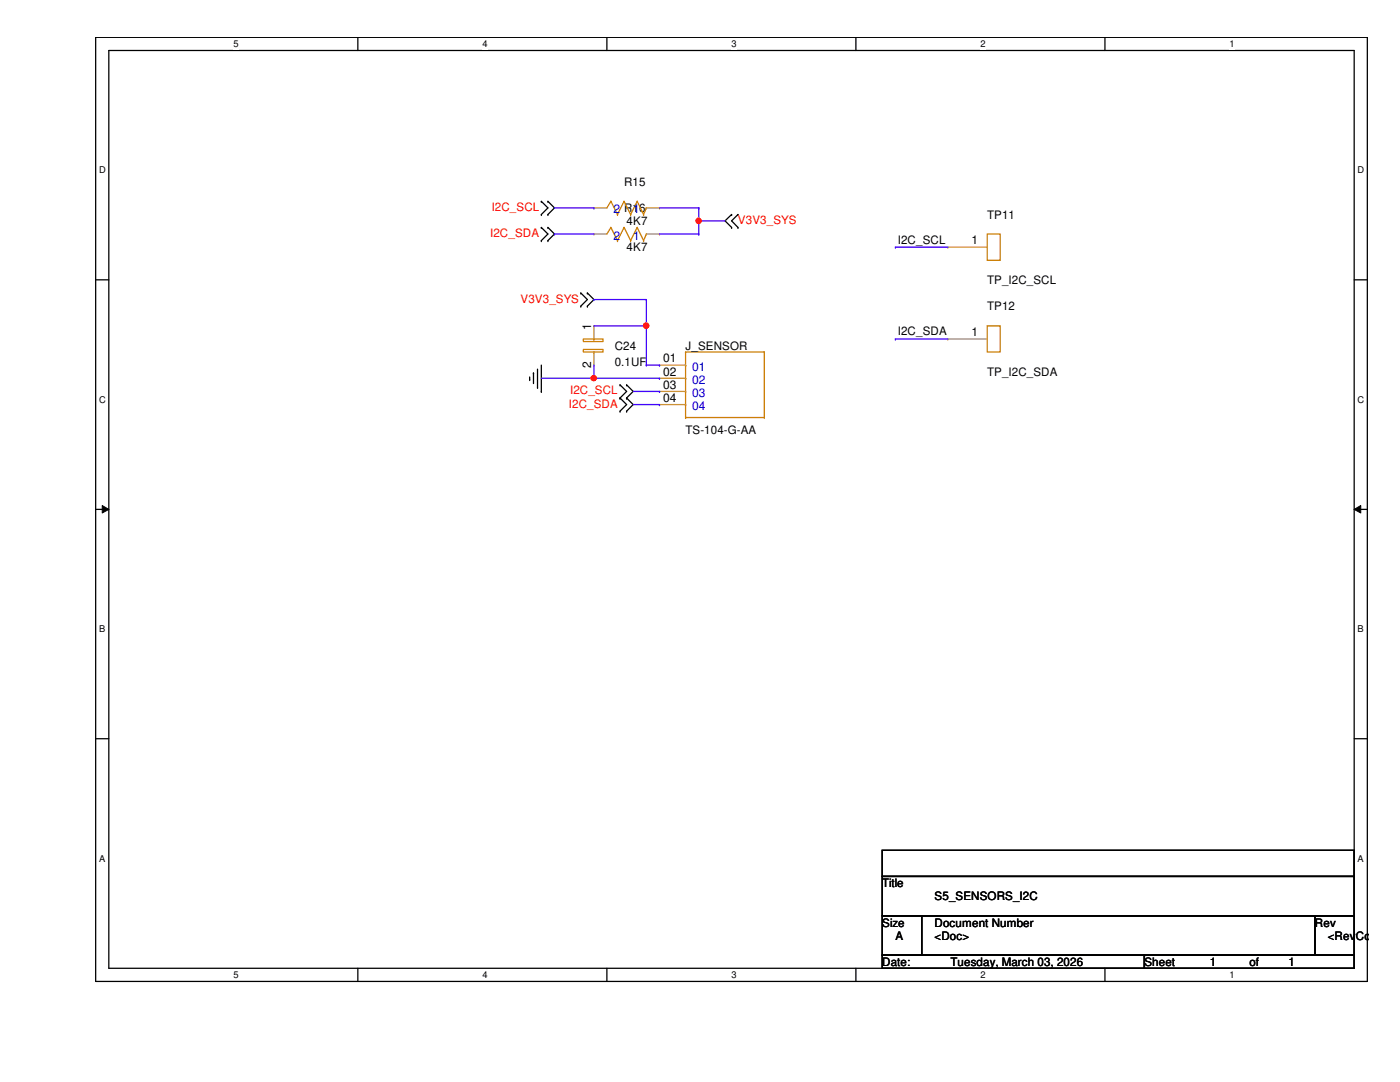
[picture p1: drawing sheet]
<svg xmlns="http://www.w3.org/2000/svg" width="279mm" height="216mm" viewBox="0 0 279 216" stroke-linecap="round" stroke-linejoin="round" font-family="sans-serif">
<path d="M19.1 7.5h253.8v188.3h-253.8zM21.7 10.1h248.6v183.1h-248.6z" fill="none" stroke="#000" stroke-width=".25"/>
<g fill="#fff">
<path d="M46.6 7.7h1v2.1h-1z"/>
<path d="M46.6 193.5h1v2.1h-1z"/>
</g>
<path d="M71.4 7.5v2.6M71.4 193.2v2.6" fill="none" stroke="#000" stroke-width=".25"/>
<g fill="#fff">
<path d="M96.3 7.7h1v2.1h-1z"/>
<path d="M96.3 193.5h1v2.1h-1z"/>
</g>
<path d="M121.1 7.5v2.6M121.1 193.2v2.6" fill="none" stroke="#000" stroke-width=".25"/>
<g fill="#fff">
<path d="M146 7.7h1v2.1h-1z"/>
<path d="M146 193.5h1v2.1h-1z"/>
</g>
<path d="M170.8 7.5v2.6M170.8 193.2v2.6" fill="none" stroke="#000" stroke-width=".25"/>
<g fill="#fff">
<path d="M195.7 7.7h1v2.1h-1z"/>
<path d="M195.7 193.5h1v2.1h-1z"/>
</g>
<path d="M220.5 7.5v2.6M220.5 193.2v2.6" fill="none" stroke="#000" stroke-width=".25"/>
<g fill="#fff">
<path d="M245.4 7.7h1v2.1h-1z"/>
<path d="M245.4 193.5h1v2.1h-1z"/>
<path d="M19.8 32.9h1.3v2.1h-1.3z"/>
<path d="M270.9 32.9h1.3v2.1h-1.3z"/>
<path d="M19.8 78.7h1.3v2.1h-1.3z"/>
<path d="M270.9 78.7h1.3v2.1h-1.3z"/>
</g>
<path d="M19.1 55.8h2.6M270.3 55.8h2.6" fill="none" stroke="#000" stroke-width=".25"/>
<g fill="#fff">
<path d="M19.8 124.5h1.2v2.1h-1.2z"/>
<path d="M270.9 124.5h1.3v2.1h-1.3z"/>
</g>
<path d="M19.1 101.6h2.6M270.3 101.6h2.6" fill="none" stroke="#000" stroke-width=".25"/>
<path d="M20.4 100.9l1.3 .7-1.3 .8zM270.3 101.6l1.3-.7v1.5z" fill="#000"/>
<path d="M20.4 100.9l1.3 .7-1.3 .8zM270.3 101.6l1.3-.7v1.5z" fill="none" stroke="#000" stroke-width=".2"/>
<g fill="#fff">
<path d="M19.8 170.3h1.2v2h-1.2z"/>
<path d="M270.9 170.3h1.3v2h-1.3z"/>
</g>
<g fill="none" stroke="#000" stroke-width=".25">
<path d="M108 40.2h.1M108 42.8h.1M108 45.4h.1M108 48h.1M108 40.2l1.3 1.3-1.3 1.3M108 45.4l1.3 1.3-1.3 1.3M109.3 42.8h.1M109.3 40.2h.1M109.3 48h.1M109.3 45.4h.1M109.3 40.2l1.4 1.3-1.4 1.3M109.3 45.4l1.4 1.3-1.4 1.3"/>
<path d="M115.9 58.5h.1M115.9 58.5l1.3 1.3-1.3 1.3M117.2 58.5h.1M117.2 58.5l1.3 1.3-1.3 1.3M146 42.8h.1M146 45.4h.1M146 42.8l-1.3 1.3 1.3 1.3M147.3 45.4h.1M147.3 42.8h.1M147.3 42.8l-1.3 1.3 1.3 1.3M105.7 75.7h.1M105.7 75.2v.5"/>
<path d="M106.5 74.4h.1M106.5 74.4v2.1M107.3 77.3h.1M107.3 73.7v3.6M108 78.1h.1M108 72.9v5.2M115.9 61.1h.1M117.2 61.1h.1M123.7 79.4h.1M123.7 76.8h.1M123.7 79.4l1.4 1.3-1.4 1.3M123.7 76.8l1.4 1.3-1.4 1.3"/>
<path d="M125.1 79.4h.1M125.1 76.8h.1M125.1 79.4l1.3 1.3-1.3 1.3M125.1 76.8l1.3 1.3-1.3 1.3M123.7 82h.1M125.1 82h.1M19.1 147.4h2.6M270.3 147.4h2.6M176.1 169.7h94.2v5.2h-94.2zM176.1 174.9h94.2v7.9h-94.2zM176.1 182.8h7.8v7.8h-7.8zM176.1 190.6h52.3v2.6h-52.3z"/>
<path d="M183.9 182.8h78.5v7.8h-78.5zM228.4 190.6h41.9v2.6h-41.9zM262.4 182.8h7.9v7.8h-7.9z"/>
</g>
<g fill="none" stroke="#cc8006" stroke-width=".25">
<path d="M121.9 45.4h.1M121.9 40.2h.1M121.9 45.4l1.3 2.6M121.9 45.4l-.8 1.3M121.9 40.2l1.3 2.6M121.9 40.2l-.8 1.3M123.2 48h.1M123.2 42.8h.1M124.5 45.4h.1M124.5 40.2h.1M124.5 45.4l-1.3 2.6M124.5 45.4l1.4 2.6"/>
<path d="M124.5 40.2l-1.3 2.6M124.5 40.2l1.4 2.6M125.9 48h.1M125.9 42.8h.1M127.2 45.4h.1M127.2 40.2h.1M127.2 40.2l-1.3 2.6M127.2 45.4l-1.3 2.6M127.2 45.4l1.2 2.6M127.2 40.2l1.2 2.6M128.4 48h.1M128.4 42.8h.1"/>
<path d="M129 46.7h.1M129 41.5h.1M129 46.7l-.6 1.3M129 41.5l-.6 1.3M197 46.7h2.6v5.2h-2.6zM116.4 67.6h4v.6h-4zM116.4 69.7h4v.5h-4zM118.5 70.2h.1M118.5 67.6h.1M136.8 70.2h.1M136.8 72.9h.1M136.8 75.5h.1"/>
<path d="M136.8 78.1h.1M136.8 70.2v13.1M136.8 70.2h15.7M152.5 70.2h.1M152.5 70.2v13.1M197 65h2.6v5.2h-2.6zM136.8 83.3h.1M136.8 80.7h.1M136.8 83.3h15.7M152.5 83.3h.1"/>
</g>
<g fill="none" stroke="#a84" stroke-width=".25">
<path d="M118.5 46.7h.1M118.5 41.5h.1M118.5 46.7h2.6M118.5 41.5h2.6M129 46.7h2.6M129 41.5h2.6M131.6 46.7h.1M131.6 41.5h.1M189.1 49.3h.1M189.1 49.3h7.9M118.5 65h.1M118.5 72.9h.1"/>
<path d="M118.5 65v2.6M118.5 70.2v2.7M131.6 72.9h.1M131.6 75.5h.1M131.6 78.1h.1M131.6 72.9h5.2M131.6 75.5h5.2M131.6 78.1h5.2M189.1 67.6h.1M189.1 67.6h7.9M131.6 80.7h.1M131.6 80.7h5.2"/>
</g>
<path d="M110.7 46.7h.1M110.7 41.5h7.8M110.7 46.7h7.8M118.5 41.5h.1M131.6 41.5h7.8M131.6 46.7h7.8M139.4 41.5h.1M139.4 46.7h.1M139.4 41.5v2.6M108 75.5h10.5M118.5 75.5h.1" fill="none" stroke="#4200ff" stroke-width=".25"/>
<circle cx="118.5" cy="75.5" r=".5" fill="#f00"/>
<circle cx="118.5" cy="75.5" r=".5" fill="none" stroke="#f00" stroke-width=".25"/>
<path d="M139.4 44.1h.1M139.4 46.7h.1M139.4 44.1h5.3M139.4 44.1v2.6M126.4 78.1h5.2M131.6 78.1h.1M126.4 80.7h5.2M131.6 80.7h.1" fill="none" stroke="#4200ff" stroke-width=".25"/>
<circle cx="139.4" cy="44.1" r=".5" fill="#f00"/>
<circle cx="139.4" cy="44.1" r=".5" fill="none" stroke="#f00" stroke-width=".25"/>
<path d="M118.5 65h10.5M129 65h.1M129 72.9h.1M129 72.9h2.6M129 65v7.9M131.6 72.9h.1" fill="none" stroke="#4200ff" stroke-width=".25"/>
<circle cx="128.9" cy="65" r=".51" fill="#f00"/>
<circle cx="128.9" cy="65" r=".51" fill="none" stroke="#f00" stroke-width=".25"/>
<path d="M118.5 59.8h.1M118.5 59.8h10.5M129 59.8h.1M129 59.8v5.2M178.7 49.3h.1M178.7 49.3h10.4M118.5 75.5h.1M118.5 72.9v2.6M118.5 75.5h13.1M131.6 75.5h.1M178.7 67.6h.1M178.7 67.6h10.4" fill="none" stroke="#4200ff" stroke-width=".25"/>
<circle cx="118.5" cy="75.5" r=".5" fill="#f00"/>
<circle cx="118.5" cy="75.5" r=".5" fill="none" stroke="#f00" stroke-width=".25"/>
<circle cx="139.4" cy="44.1" r=".5" fill="#f00"/>
<circle cx="139.4" cy="44.1" r=".5" fill="none" stroke="#f00" stroke-width=".25"/>
<circle cx="128.9" cy="65" r=".51" fill="#f00"/>
<circle cx="128.9" cy="65" r=".51" fill="none" stroke="#f00" stroke-width=".25"/>
<g font-size="2.4" fill="#00c">
<text x="122.4" y="47.8">2</text>
<text x="122.4" y="42.6">2 R16</text>
<text x="126.4" y="47.8">1</text>
<text x="126.4" y="42.6">1</text>
<text x="138.1" y="74">01</text>
<text x="138.1" y="76.6">02</text>
<text x="138.1" y="79.2">03</text>
<text x="138.1" y="81.8">04</text>
</g>
<g font-size="2.4">
<text x="193.9" y="48.8">1</text>
<text x="118" y="65.8" transform="rotate(-90 118 65.8)">1</text>
<text x="193.9" y="67.1">1</text>
<text x="118" y="73.4" transform="rotate(-90 118 73.4)">2</text>
<text x="132.4" y="72.3">01</text>
<text x="132.4" y="74.9">02</text>
<text x="132.4" y="77.6">03</text>
<text x="132.4" y="80.2">04</text>
</g>
<g font-size="2.3">
<text x="124.5" y="37.1">R15</text>
<text x="125.1" y="45">4K7</text>
<text x="197" y="43.6">TP11</text>
<text x="125.1" y="50.2">4K7</text>
<text x="179.2" y="48.6">I2C_SCL</text>
<text x="197" y="56.7">TP_I2C_SCL</text>
<text x="197" y="61.9">TP12</text>
<text x="122.7" y="69.8">C24</text>
<text x="136.8" y="69.8">J_SENSOR</text>
<text x="179.2" y="66.9">I2C_SDA</text>
<text x="122.7" y="72.9">0.1UF</text>
<text x="197" y="75">TP_I2C_SDA</text>
<text x="136.8" y="86.5">TS-104-G-AA</text>
<text x="176.1" y="177">Title</text>
<text x="186.5" y="179.7">S5_SENSORS_I2C</text>
<text x="176.1" y="184.9">Size</text>
<text x="186.5" y="184.9">Document Number</text>
<text x="262.4" y="184.9">Rev</text>
<text x="178.7" y="187.5">A</text>
<text x="186.5" y="187.5">&lt;Doc&gt;</text>
<text x="265" y="187.5">&lt;RevCo</text>
<text x="176.1" y="192.7">Date:</text>
<text x="189.7" y="192.7">Tuesday, March 03, 2026</text>
<text x="228.4" y="192.7">Sheet</text>
<text x="241.5" y="192.7">1</text>
<text x="249.3" y="192.7">of</text>
<text x="257.2" y="192.7">1</text>
</g>
<g font-size="2.3" fill="#f00">
<text x="97.8" y="47.3">I2C_SDA</text>
<text x="98.1" y="42.1">I2C_SCL</text>
<text x="147.3" y="44.7">V3V3_SYS</text>
<text x="103.9" y="60.4">V3V3_SYS</text>
<text x="113.5" y="81.3">I2C_SDA</text>
<text x="113.8" y="78.7">I2C_SCL</text>
</g>
<g font-size="1.9">
<text x="46.6" y="9.4">5</text>
<text x="96.3" y="9.4">4</text>
<text x="146" y="9.4">3</text>
<text x="195.7" y="9.4">2</text>
<text x="245.4" y="9.4">1</text>
<text x="19.8" y="34.6">D</text>
<text x="270.9" y="34.6">D</text>
<text x="19.8" y="80.3">C</text>
<text x="270.9" y="80.3">C</text>
<text x="19.8" y="126.2">B</text>
<text x="270.9" y="126.2">B</text>
<text x="19.8" y="171.9">A</text>
<text x="270.9" y="171.9">A</text>
<text x="46.6" y="195.2">5</text>
<text x="96.3" y="195.2">4</text>
<text x="146" y="195.2">3</text>
<text x="195.7" y="195.2">2</text>
<text x="245.4" y="195.2">1</text>
</g>
</svg>
